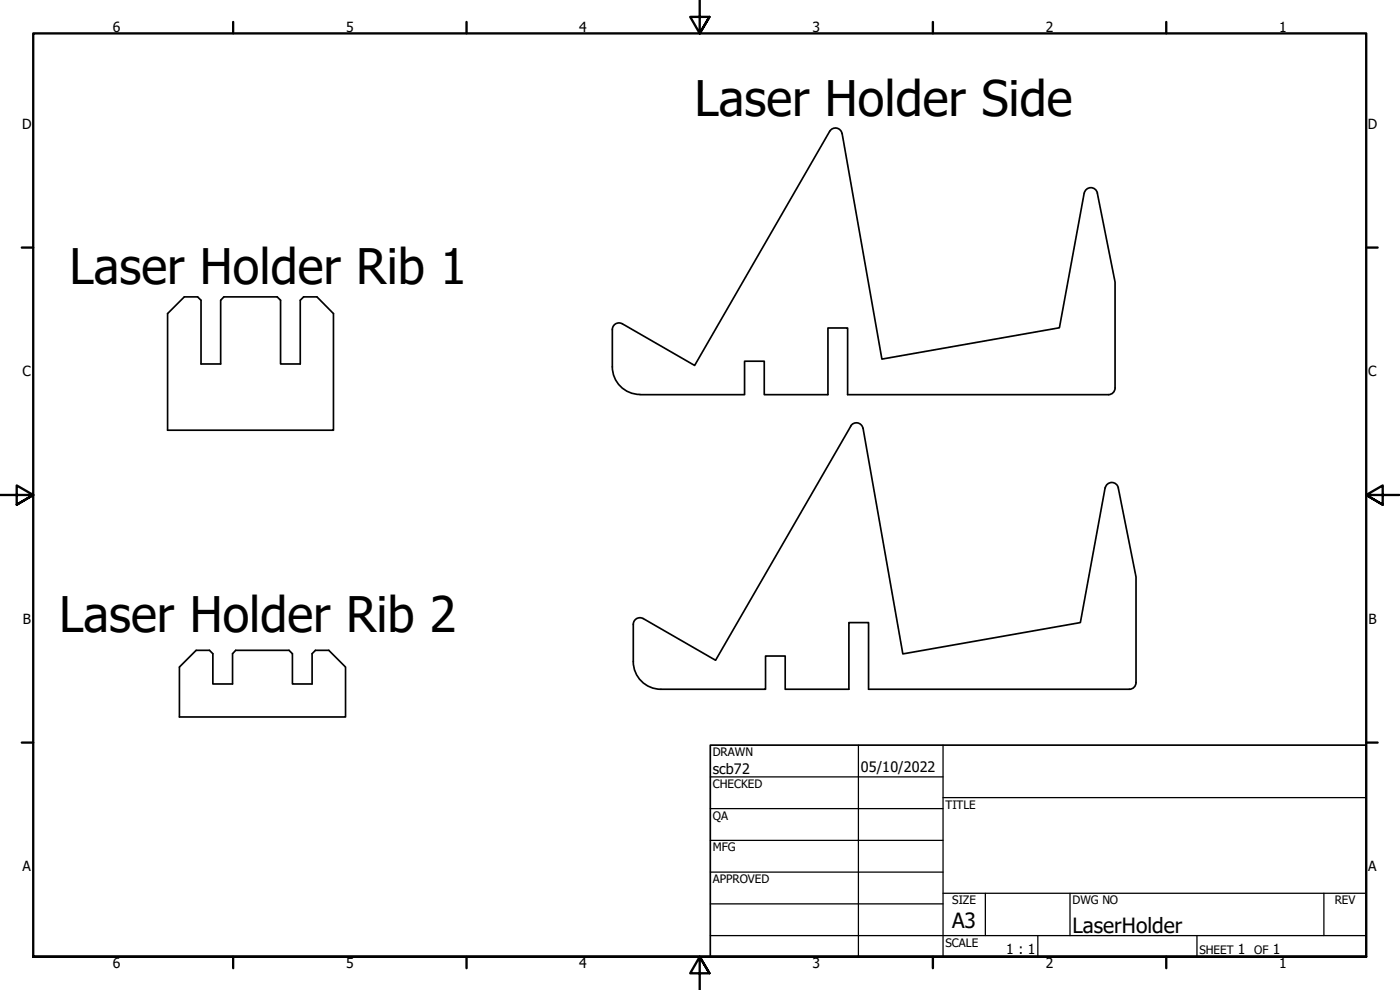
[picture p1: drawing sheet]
<svg xmlns="http://www.w3.org/2000/svg" width="420mm" height="297mm" viewBox="0 0 420 297" stroke-linecap="round" stroke-linejoin="round" font-family="sans-serif">
<!-- layer: Visible (ANSI) -->
<path d="M325.4 58l-7.5 40.3-53.2 9.4-12-67.6a2 2 0 0 0-1.6-1.7 2 2 0 0 0-2.1 1l-40.5 70.3-21.7-12.6a2 2 0 0 0-3 1.8v11.2a8.3 8.3 0 0 0 8.3 8.2M325.4 57.9a2 2 0 0 1 2-1.6 2 2 0 0 1 1.9 1.6l5.3 26.7v31.8M50.3 94.1l5-5h4l1 1v19.1h5.9v-19.1l1-1h16l1 1v19.1h5.9v-19.1l1-1h4l5 5v35h-49.8zM334.6 116.4a2 2 0 0 1-1.9 2h-78.3v-20h-5.9v20h-19.1v-10h-5.9v10h-31.4M331.7 146.4l-7.5 40.4-53.2 9.4-12-67.7a1.96 1.96 0 0 0-1.6-1.6 1.96 1.96 0 0 0-2.1 1l-40.5 70.2-21.7-12.5a2 2 0 0 0-3 1.7v11.2a8.3 8.3 0 0 0 8.3 8.3h31.3v-10h5.9v10h19.2v-20h5.9v20h78.3M331.7 146.4a2 2 0 0 1 1.9-1.6 2 2 0 0 1 2 1.6l5.3 26.7v31.7a2 2 0 0 1-2 2M53.8 200.1l5.1-5h4l1 1v9.1h5.9v-9.1l.9-1h16l1.1 1v9.1h5.9v-9.1l1-1h4l5 5v15h-49.9z" fill="none" stroke="#000" stroke-width=".51"/>
<!-- layer: Border (ANSI) -->
<g fill="none" stroke="#000" stroke-width=".7">
<path d="M70 6.6v3.4M140 6.6v3.4M210 0v10l-2.9-4.9h5.8l-2.9 4.9 2.9-4.9M280 6.6v3.4M350 6.6v3.4M6.5 74.3h3.5M410 74.3h3.4M0 148.5h10l-5-2.8v5.7l5-2.9-5 2.9M420 148.5h-10l5-2.8v5.7l-5-2.9 5 2.9M6.5 222.8h3.5M410 222.8h3.4M10 287.1v-277.1h400v277.1h-400h400"/>
<path d="M70 287.1v3.4M140 287.1v3.4M212.9 292l-2.9-4.9 2.9 4.9h-5.8l2.9-4.9v9.9M280 287.1v3.4M350 287.1v3.4"/>
</g>
<!-- layer: Title (ANSI) -->
<g fill="none" stroke="#000" stroke-width=".38">
<path d="M213.2 233.1h69.8M257.6 223.6v63.5M283 239.3h127M283 223.6v63.5M213.2 242.6h69.8M213.2 252.1h69.8M213.2 261.7h69.8M213.2 271.2h69.8M283 268h127M295.7 268v12.7M321.1 268v12.7M397.3 268v12.7"/>
<path d="M213.2 280.7h196.8M311.5 280.7v6.4M359.2 280.7v6.4"/>
</g>
<path d="M213.2 223.6h196.8v63.5h-196.8z" fill="none" stroke="#000" stroke-width=".51"/>
<g font-size="14.7">
<text x="208.5" y="34.7">Laser Holder Side</text>
<text x="20.9" y="85.3">Laser Holder Rib 1</text>
<text x="17.8" y="189.7">Laser Holder Rib 2</text>
</g>
<g font-size="6.3">
<text x="285.8" y="278.6">A3</text>
<text x="321.9" y="279.8">LaserHolder</text>
</g>
<g font-size="4.3">
<text x="213.9" y="232.2">scb72</text>
<text x="258.4" y="231.6">05/10/2022</text>
</g>
<g font-size="4.2">
<text x="33.8" y="9.6">6</text>
<text x="103.9" y="9.6">5</text>
<text x="173.9" y="9.6">4</text>
<text x="243.8" y="9.6">3</text>
<text x="313.9" y="9.6">2</text>
<text x="383.9" y="9.6">1</text>
<text x="6.7" y="38.7">D</text>
<text x="410.5" y="38.7">D</text>
<text x="6.8" y="113">C</text>
<text x="410.7" y="113">C</text>
<text x="6.9" y="187.2">B</text>
<text x="410.7" y="187.2">B</text>
<text x="6.8" y="261.4">A</text>
<text x="410.7" y="261.4">A</text>
<text x="302" y="286.3">1 : 1</text>
<text x="371.5" y="286.2">1</text>
<text x="382" y="286.2">1</text>
<text x="33.8" y="290.5">6</text>
<text x="103.9" y="290.5">5</text>
<text x="173.9" y="290.5">4</text>
<text x="243.8" y="290.5">3</text>
<text x="313.9" y="290.5">2</text>
<text x="383.9" y="290.5">1</text>
</g>
<g font-size="3.5">
<text x="213.9" y="226.9">DRAWN</text>
<text x="213.9" y="236.4">CHECKED</text>
<text x="213.9" y="245.9">QA</text>
<text x="283.8" y="242.6">TITLE</text>
<text x="213.9" y="255.4">MFG</text>
<text x="213.9" y="265">APPROVED</text>
<text x="285.8" y="271.3">SIZE</text>
<text x="321.9" y="271.3">DWG NO</text>
<text x="400.6" y="271.3">REV</text>
<text x="283.8" y="284">SCALE</text>
<text x="360" y="286.2">SHEET</text>
<text x="376.4" y="286.2">OF</text>
</g>
</svg>
